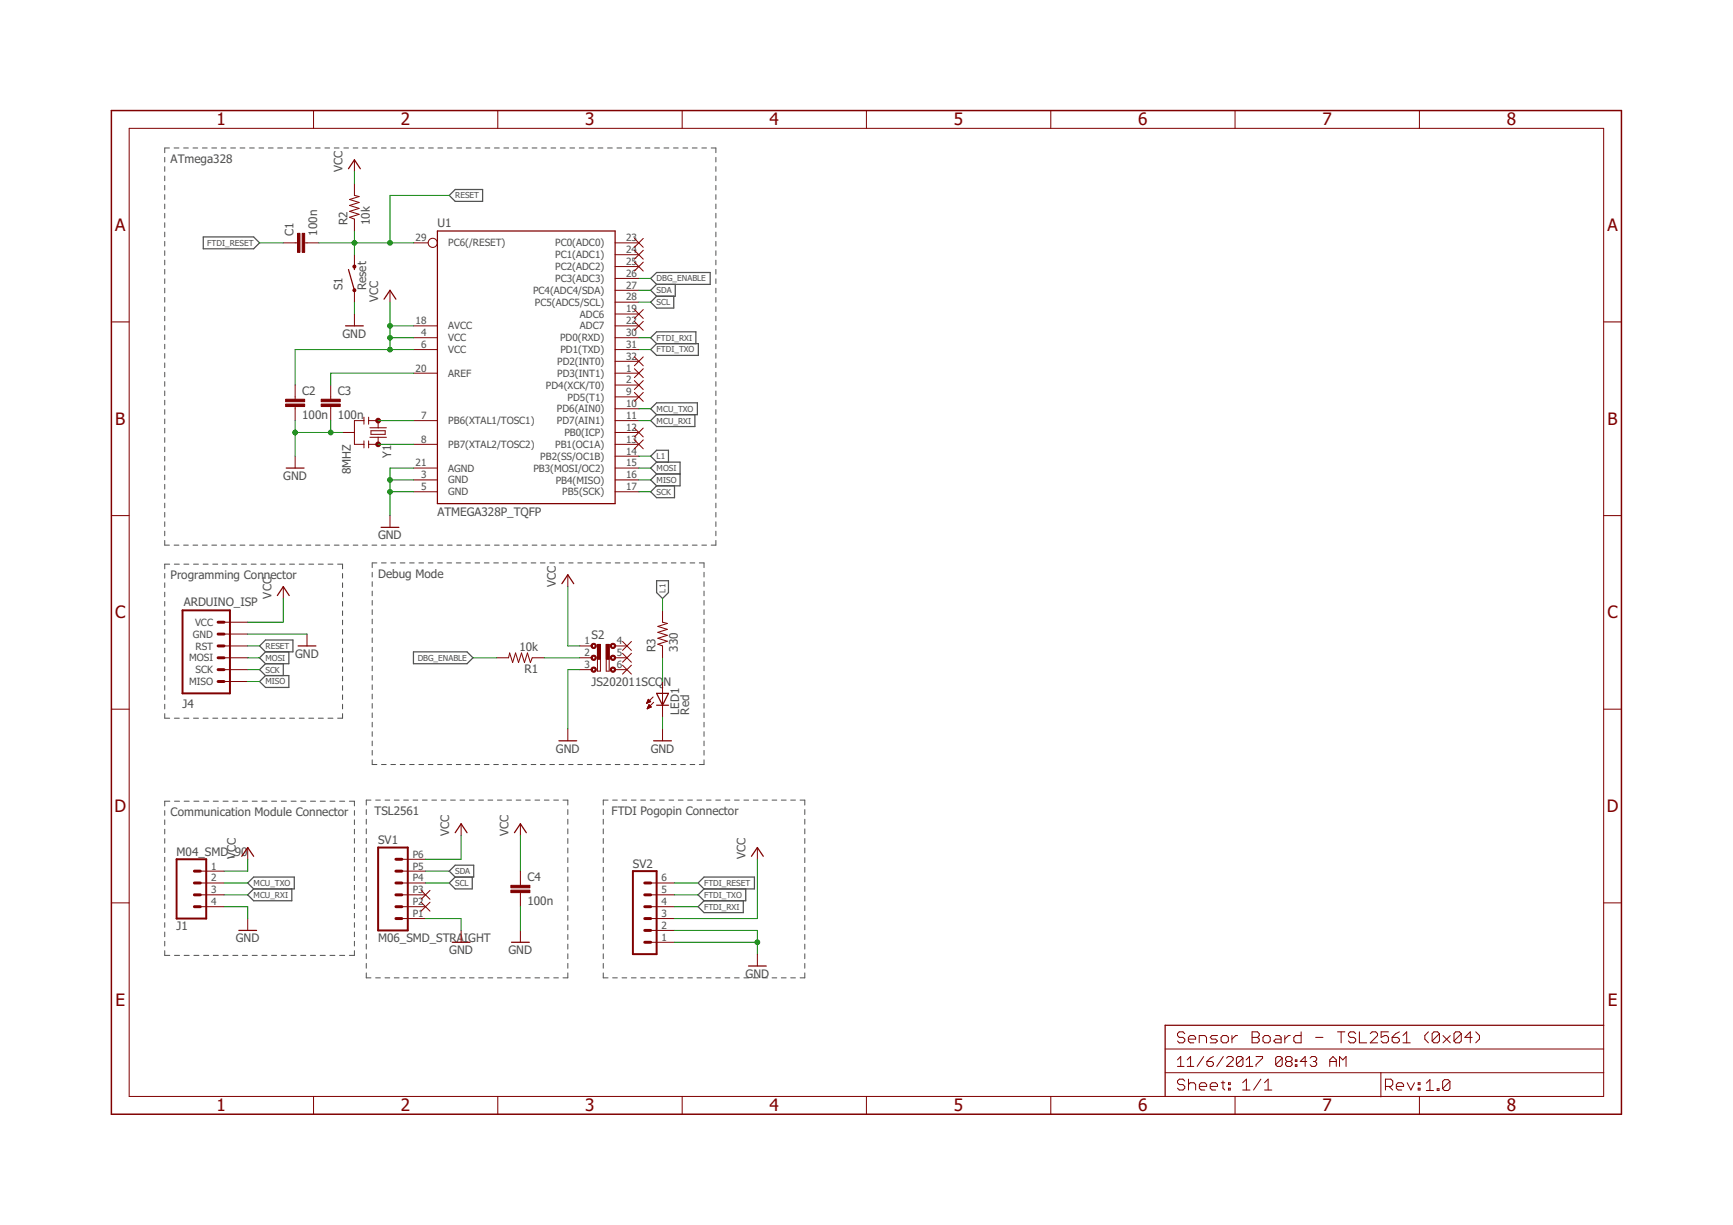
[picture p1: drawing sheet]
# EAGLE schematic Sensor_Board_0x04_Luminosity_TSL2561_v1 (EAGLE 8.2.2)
FRAME1 (FRAME-A4L): CNAME: Communication Module; CREVISION: 2.0

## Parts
C1  100n  C  [C0805]
C2  100n  C  [C0805]
C3  100n  C  [C0805]
C4  100n  C  [C0805]
J1  M04_SMD_90  [M04_SMD_90]
J4  ARDUINO_ISP  [M-2X3]
LED1  Red  LEDSML0805  [SML0805]
R1  10k  RESISTOR0805-RES  [0805]
R2  10k  RESISTOR0805-RES  [0805]
R3  330  RESISTOR0805-RES  [0805]
S1  Reset  PUSHBUTTON  [M-PUSHBUTTON-SMD]
S2  JS202011SCQN  [JS202011SCQN]
SV1  M06_SMD_STRAIGHT  [M06_SMD_STRAIGHT]
SV2  MA06-1  [MA06-1]
U1  ATMEGA328P_TQFP  [TQFP32-08]
Y1  8MHZ  RESONATOR8MHZ  [RESONATOR-SMD]

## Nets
DBG_ENABLE: R1.2 U1.26(PC3(ADC3))
FTDI_RESET: C1.1 SV2.6
FTDI_RXI: SV2.4 U1.30(PD0(RXD))
FTDI_TXO: SV2.5 U1.31(PD1(TXD))
GND [GND]: C2.2 C3.2 C4.2 J1.4 J4.P$5(GND) LED1.C S1.1(LEFT) S1.2(LEFT) S2.3 SV1.P1 SV2.1 SV2.2 U1.3(GND) U1.5(GND) U1.21(AGND) Y1.2
L1: R3.2 U1.14(PB2(SS/OC1B))
MCU_RXI: J1.3 U1.11(PD7(AIN1))
MCU_TXO: J1.2 U1.10(PD6(AIN0))
MISO: J4.P$1(MISO) U1.16(PB4(MISO))
MOSI: J4.P$3(MOSI) U1.15(PB3(MOSI/OC2))
N$1: U1.8(PB7(XTAL2/TOSC2)) Y1.3
N$2: U1.7(PB6(XTAL1/TOSC1)) Y1.1
N$3: R1.1 S2.2
N$15: C3.1 U1.20(AREF)
N$30: LED1.A R3.1
RESET: C1.2 J4.P$4(RST) R2.1 S1.3(RIGHT) S1.4(RIGHT) U1.29(PC6(/RESET))
SCK: J4.P$2(SCK) U1.17(PB5(SCK))
SCL: SV1.P4 U1.28(PC5(ADC5/SCL))
SDA: SV1.P5 U1.27(PC4(ADC4/SDA))
VCC [Vsupply]: C2.1 C4.1 J1.1 J4.P$6(VCC) R2.2 S2.1 SV1.P6 SV2.3 U1.4(VCC) U1.6(VCC) U1.18(AVCC)
Unconnected: S2.4 S2.5 S2.6 SV1.P2 SV1.P3 U1.1(PD3(INT1)) U1.2(PD4(XCK/T0)) U1.9(PD5(T1)) U1.12(PB0(ICP)) U1.13(PB1(OC1A)) U1.19(ADC6) U1.22(ADC7) U1.23(PC0(ADC0)) U1.24(PC1(ADC1)) U1.25(PC2(ADC2)) U1.32(PD2(INT0))

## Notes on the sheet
- ATmega328
- Programming Connector | Debug Mode
- Communication Module Connector | TSL2561 | FTDI Pogopin Connector
- Sensor Board - TSL2561 (0x04)
- 1.0
